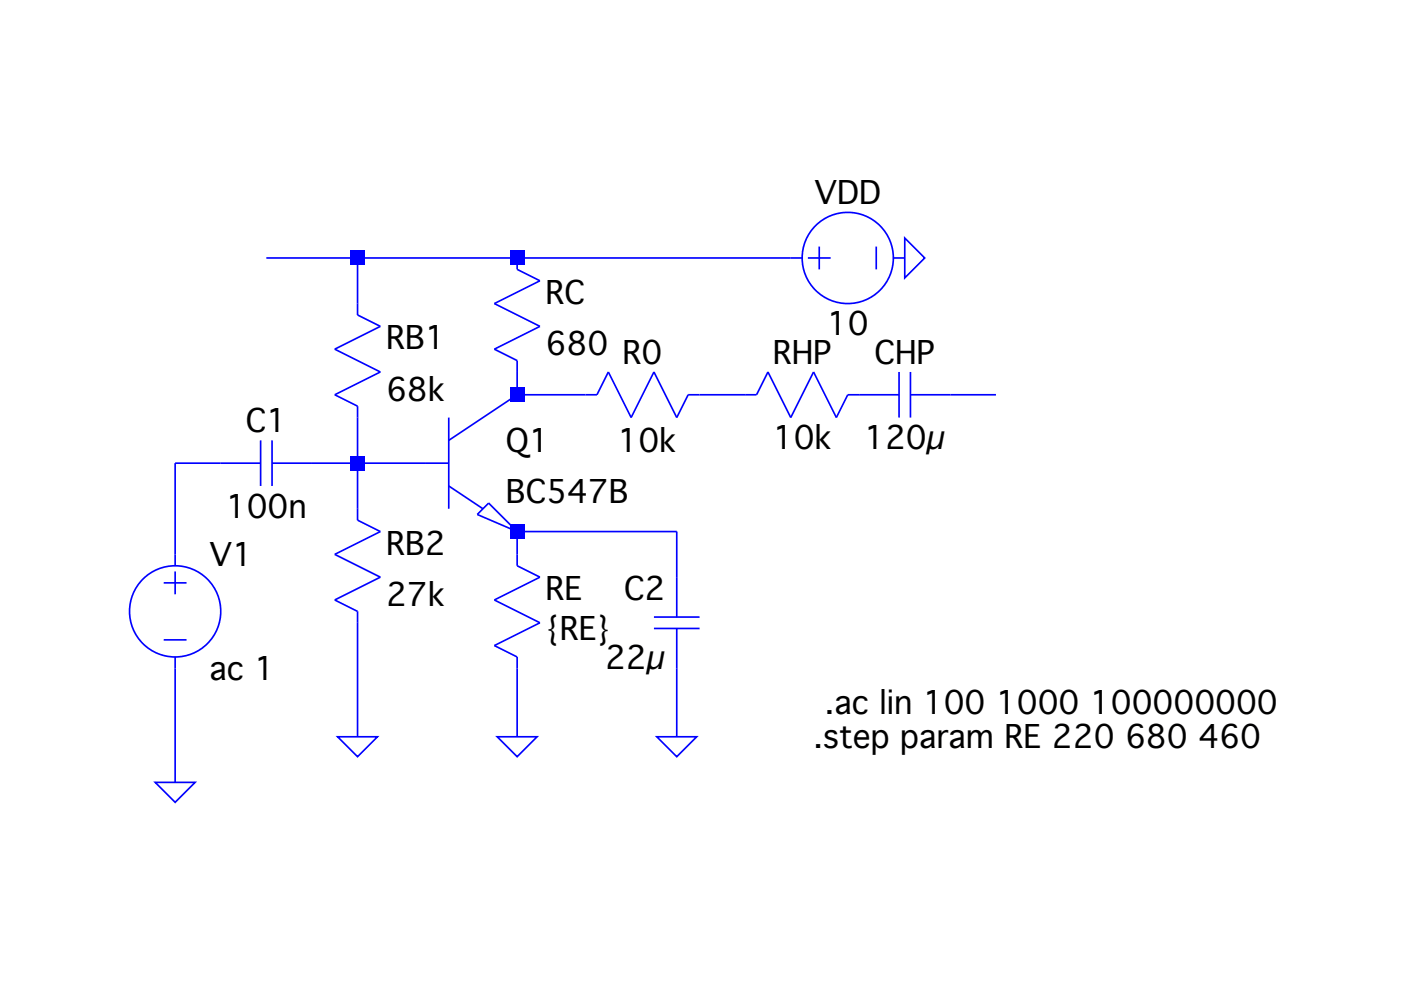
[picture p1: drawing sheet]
Version 4.1
SHEET 1 880 680
WIRE 160 -96 96 -96
WIRE 272 -96 160 -96
WIRE 464 -96 272 -96
WIRE 160 -64 160 -96
WIRE 272 0 272 -16
WIRE 320 0 272 0
WIRE 432 0 400 0
WIRE 608 0 576 0
WIRE 64 48 32 48
WIRE 160 48 160 16
WIRE 160 48 128 48
WIRE 208 48 160 48
WIRE 160 80 160 48
WIRE 384 96 272 96
WIRE 32 112 32 48
WIRE 272 112 272 96
WIRE 384 128 384 96
WIRE 160 240 160 160
WIRE 272 240 272 192
WIRE 384 240 384 192
WIRE 32 272 32 192
FLAG 32 272 0
FLAG 160 240 0
FLAG 272 240 0
FLAG 384 240 0
FLAG 544 -96 0
SYMBOL voltage 32 96 R0
WINDOW 123 0 0 Left 0
WINDOW 39 0 0 Left 0
SYMATTR InstName V1
SYMATTR Value ac 1
SYMBOL res 144 64 R0
SYMATTR InstName RB2
SYMATTR Value 27k
SYMBOL res 256 96 R0
WINDOW 3 36 68 Left 2
SYMATTR InstName RE
SYMATTR Value {RE}
SYMBOL res 144 -80 R0
SYMATTR InstName RB1
SYMATTR Value 68k
SYMBOL res 256 -112 R0
SYMATTR InstName RC
SYMATTR Value 680
SYMBOL res 416 -16 R90
WINDOW 0 0 56 VBottom 2
WINDOW 3 34 53 VTop 2
SYMATTR InstName R0
SYMATTR Value 10k
SYMBOL cap 128 32 R90
WINDOW 0 0 32 VBottom 2
WINDOW 3 32 32 VTop 2
SYMATTR InstName C1
SYMATTR Value 100n
SYMBOL cap 400 192 R180
WINDOW 0 24 56 Left 2
WINDOW 3 24 8 Left 2
SYMATTR InstName C2
SYMATTR Value 22µ
SYMBOL voltage 448 -96 R270
WINDOW 0 32 56 VTop 2
WINDOW 3 -32 56 VBottom 2
SYMATTR InstName VDD
SYMATTR Value 10
SYMBOL npn 208 0 R0
SYMATTR InstName Q1
SYMATTR Value BC547B
SYMBOL cap 576 -16 R90
WINDOW 0 0 32 VBottom 2
WINDOW 3 32 32 VTop 2
SYMATTR InstName CHP
SYMATTR Value 120µ
SYMBOL res 528 -16 R90
WINDOW 0 0 56 VBottom 2
WINDOW 3 32 56 VTop 2
SYMATTR InstName RHP
SYMATTR Value 10k
TEXT 480 240 Left 2 !.step param RE 220 680 460
TEXT 488 216 Left 2 !.ac lin 100 1000 100000000
